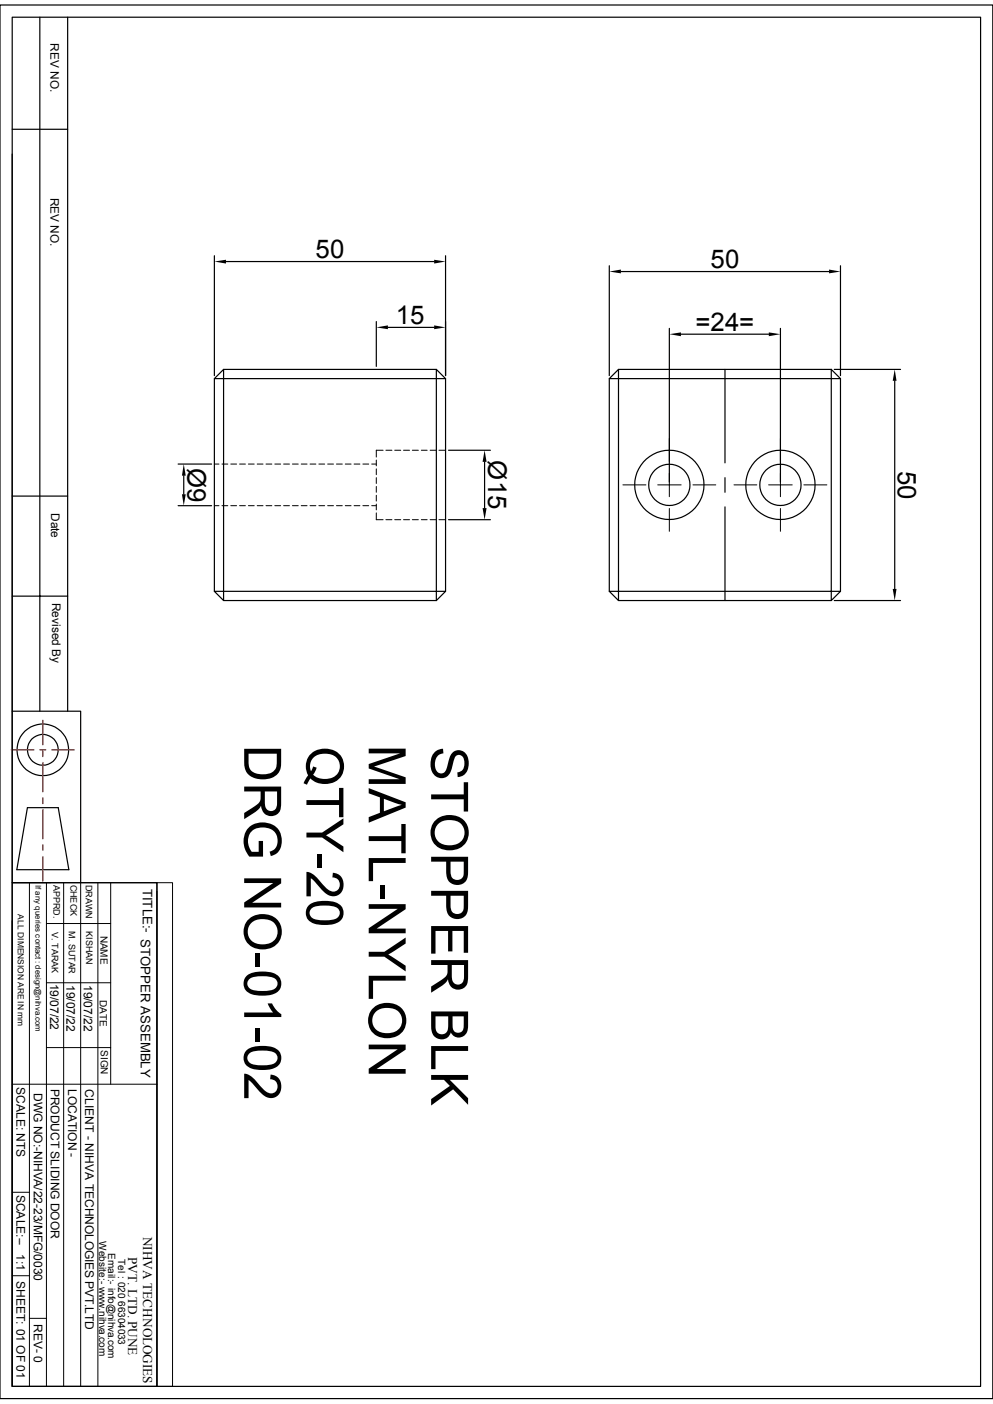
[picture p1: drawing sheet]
<svg xmlns="http://www.w3.org/2000/svg" width="210mm" height="297mm" viewBox="0 0 210 297" stroke-linecap="round" stroke-linejoin="round" font-family="sans-serif">
<g fill="none" stroke="#000" stroke-width=".25">
<path d="M0 1.1h210v294.8h-210zM2.6 3.6h204.8v289.7h-204.8zM8.4 3.6v146.9M14.3 3.6v146.9M2.6 32.6v117.9h14.5v36.2M2.6 27.3h11.7M45.3 54.1v25.4M47.8 55.3h44M94.2 54.1v25.4M128.9 56.2v23.3M131.3 57.4h44M177.8 56.2v23.3"/>
<path d="M47.3 78.1h45v2M79.6 68v9.5M82 69.3h9.8M92.3 78.1l1.9 2h-1.9M130.8 78.1v2h-1.9zM130.8 78.1h45M141.6 69.5v32.5M144 70.7h18.6M153.3 78.1v19.8M165.1 69.5v32.5M175.8 78.1l2 2h-2M175.8 78.1v2"/>
<path d="M176.4 78.1h14.1M37.7 98.2h7M45.3 80.1l2-2v2h45M92.3 80.1v45h1.9l-1.9 1.9M94.2 80.1v45M94.9 95.2h8.8M102.5 97.7v9.8M128.9 80.1v45M130.8 80.1h45v45h-45zM177.8 80.1v45h-2v1.9l2-1.9M189.2 80.6v44M2.6 104.9h11.7"/>
<path d="M37.7 107h7M38.9 100.6v4M94.9 109.9h8.8M153.3 101v3.1M153.3 107.2v19.8M2.6 126.1h11.7M45.3 125.1h2v1.9zM45.3 125.1v-45h2v45h45v1.9M47.3 127h45M128.9 125.1h1.9v1.9zM130.8 127h45M176.4 127h14.1"/>
<path d="M2.6 150.5v36.2M5.8 170.9h6.5l2.3 13.1h-11zM2.6 186.7h30.6v106.6h-30.6zM2.6 194.8v98.5"/>
<circle cx="141.6" cy="102.6" r="7.3"/>
<circle cx="141.6" cy="102.6" r="4.4"/>
<circle cx="165.1" cy="102.6" r="7.3"/>
<circle cx="165.1" cy="102.6" r="4.4"/>
<circle cx="9.1" cy="158.6" r="5.5"/>
<circle cx="9.1" cy="158.6" r="3.3"/>
</g>
<g fill="none" stroke="#000" stroke-width=".21">
<path d="M45.3 98.2h1M46.9 98.2h1.3M48.8 98.2h1.2M50.7 98.2h1.2M52.5 98.2h1.3M54.4 98.2h1.2M56.3 98.2h1.2M58.1 98.2h1.3M60 98.2h1.2M61.8 98.2h1.3M63.7 98.2h1.2M65.6 98.2h1.2"/>
<path d="M67.4 98.2h1.3M69.3 98.2h1.2M71.2 98.2h1.2M73 98.2h1.3M74.9 98.2h1.2M76.8 98.2h1.2M78.6 98.2h1M79.6 97.3v1.3M79.6 99.2v1.2M81 95.2l-1.4 .1v1.4M81.6 95.3h1.3M83.5 95.3h1.3"/>
<path d="M85.3 95.3h1.3M87.2 95.3h1.3M89.1 95.3h1.2M91 95.3h1.2M92.8 95.3h1.4M141.6 92.8v4.8M165.1 92.8v4.8M45.3 107h1M46.9 107h1.3M48.8 107h1.2M50.7 107h1.2M52.5 107h1.3"/>
<path d="M54.4 107h1.2M56.3 107h1.2M58.1 107h1.3M60 107h1.2M61.8 107h1.3M63.7 107h1.2M65.6 107h1.2M67.4 107h1.3M69.3 107h1.2M71.2 107h1.2M73 107h1.3M74.9 107h1.2"/>
<path d="M76.8 107h1.2M78.6 107h1M79.6 101v1.3M79.6 102.9v1.2M79.6 104.8v1.2M79.6 106.6v1.3M79.6 108.5v1.4h1.4M81.6 109.9h1.3M83.5 109.9h1.3M85.3 109.9h1.3M87.2 109.9h1.3M89.1 109.9h1.2"/>
<path d="M91 109.9h1.2M92.8 109.9h1.4M131.7 102.6h4.9M139.1 102.6h2.5v2.5M141.6 100.1v2.5h2.5M141.6 107.6v4.8M146.6 102.6h4.8M155.2 102.6h4.9M162.6 102.6h2.5v2.5M165.1 107.6v4.8M165.1 100.1v2.5h2.5M170 102.6h4.9"/>
<path d="M2.6 186.7h30.6M6.2 186.7v106.6M9.8 195.4h13.6M9.8 186.7v106.6M13.5 186.7v106.6M17.1 186.7v106.6M20.7 186.7v106.6M23.4 186.7v42.7M33.2 186.7h3.3v106.6h-3.3zM33.2 188.6v104.7M9.8 207.9h13.6M2.6 229.4h30.6"/>
<path d="M9.8 221.6h13.6M2.6 252.2h3.6M2.6 269.9h3.6M6.2 278.9h3.6"/>
</g>
<g fill="#000">
<path d="M45.3 55.3l2.5-.4v.9zM91.8 54.9l2.4 .4-2.4 .5zM128.9 57.4l2.4-.4v.8zM175.3 57l2.5 .4-2.5 .4zM79.6 69.3l2.4-.5v.8zM91.8 68.8l2.4 .5-2.4 .3zM141.6 70.7l2.4-.4v.8zM162.6 70.3l2.5 .4-2.5 .4zM102.5 95.2l.4 2.5h-.8zM189.2 78.1l.4 2.5h-.8zM38.9 98.2l.4 2.4h-.8zM38.5 104.6h.8l-.4 2.4z"/>
<path d="M102.1 107.5h.8l-.4 2.4zM188.8 124.6h.8l-.4 2.4z"/>
</g>
<path d="M2.4 158.6h4.8M8.4 158.6h1.3M9.1 152.4v5.2M9.1 158.8v1.3M10.9 158.6h4.8M9.1 161.3v6.2M9.1 168.7v1.3M9.1 171.2v6.3M9.1 178.7v1.2M9.1 181.2v5.2" fill="none" stroke="#f00" stroke-width=".25"/>
<g font-size="10.9">
<text x="51.6" y="157.6" transform="rotate(90 51.6 157.6)">DRG NO-01-02</text>
<text x="64.8" y="157.9" transform="rotate(90 64.8 157.9)">QTY-20</text>
<text x="78" y="157.6" transform="rotate(90 78 157.6)">MATL-NYLON</text>
<text x="91.2" y="157.9" transform="rotate(90 91.2 157.9)">STOPPER BLK</text>
</g>
<g font-size="5.5">
<text x="66.8" y="54.7">50</text>
<text x="150.3" y="56.8">50</text>
<text x="83.7" y="68.6">15</text>
<text x="147.1" y="70.1">=24=</text>
<text x="39.7" y="98.9" transform="rotate(90 39.7 98.9)">Ø9</text>
<text x="103.2" y="97.4" transform="rotate(90 103.2 97.4)">Ø15</text>
<text x="189.9" y="99.6" transform="rotate(90 189.9 99.6)">50</text>
</g>
<g font-size="2.8">
<text x="30.2" y="188" transform="rotate(90 30.2 188)">TITLE:- STOPPER ASSEMBLY</text>
<text x="30.3" y="261.6" transform="rotate(90 30.3 261.6)">NIHVA TECHNOLOGIES</text>
<text x="27.1" y="265.9" transform="rotate(90 27.1 265.9)">PVT. LTD. PUNE</text>
</g>
<g font-size="2.5">
<text x="10.7" y="9.2" transform="rotate(90 10.7 9.2)">REV NO.</text>
<text x="10.7" y="41.8" transform="rotate(90 10.7 41.8)">REV NO.</text>
<text x="10.8" y="108.5" transform="rotate(90 10.8 108.5)">Date</text>
<text x="11" y="127.5" transform="rotate(90 11 127.5)">Revised By</text>
<text x="10.6" y="208.1" transform="rotate(90 10.6 208.1)">19/07/22</text>
<text x="14.1" y="208.4" transform="rotate(90 14.1 208.4)">19/07/22</text>
<text x="17.7" y="208.3" transform="rotate(90 17.7 208.3)">19/07/22</text>
<text x="3.5" y="230" transform="rotate(90 3.5 230)">SCALE: NTS</text>
<text x="7.2" y="231.2" transform="rotate(90 7.2 231.2)">DWG NO:-NIHVA/22-23/MFG/0030</text>
<text x="10.8" y="230.3" transform="rotate(90 10.8 230.3)">PRODUCT SLIDING DOOR</text>
<text x="14.4" y="230.3" transform="rotate(90 14.4 230.3)">LOCATION -</text>
<text x="18" y="230.4" transform="rotate(90 18 230.4)">CLIENT - NIHVA TECHNOLOGIES PVT.LTD</text>
<text x="3.5" y="252.7" transform="rotate(90 3.5 252.7)">SCALE:--</text>
<text x="3.5" y="265.3" transform="rotate(90 3.5 265.3)">1:1</text>
<text x="3.5" y="271" transform="rotate(90 3.5 271)">SHEET: 01 OF 01</text>
<text x="7.2" y="280" transform="rotate(90 7.2 280)">REV- 0</text>
</g>
<g font-size="2.1">
<text x="21.3" y="197.9" transform="rotate(90 21.3 197.9)">NAME</text>
<text x="21.1" y="211.5" transform="rotate(90 21.1 211.5)">DATE</text>
<text x="21.3" y="222.1" transform="rotate(90 21.3 222.1)">SIGN</text>
<text x="21" y="262.6" transform="rotate(90 21 262.6)">Website:- www.nihva.com</text>
<text x="22.9" y="265" transform="rotate(90 22.9 265)">Email:- info@nihva.com</text>
<text x="25" y="266.3" transform="rotate(90 25 266.3)">Tel : 020 66304033</text>
</g>
<g font-size="1.9">
<text x="11.3" y="187.2" transform="rotate(90 11.3 187.2)">APPRD.</text>
<text x="14.9" y="187.1" transform="rotate(90 14.9 187.1)">CHECK</text>
<text x="18.1" y="187.2" transform="rotate(90 18.1 187.2)">DRAWN</text>
<text x="11" y="197.1" transform="rotate(90 11 197.1)">V. TARAK</text>
<text x="14.6" y="196.9" transform="rotate(90 14.6 196.9)">M. SUTAR</text>
<text x="18.2" y="197" transform="rotate(90 18.2 197)">KISHAN</text>
</g>
<text font-size="1.8" x="3.8" y="193.4" transform="rotate(90 3.8 193.4)">ALL DIMENSION ARE IN mm</text>
<text font-size="1.7" x="7.5" y="187.2" transform="rotate(90 7.5 187.2)">If any queries contact : design@nihva.com</text>
</svg>
